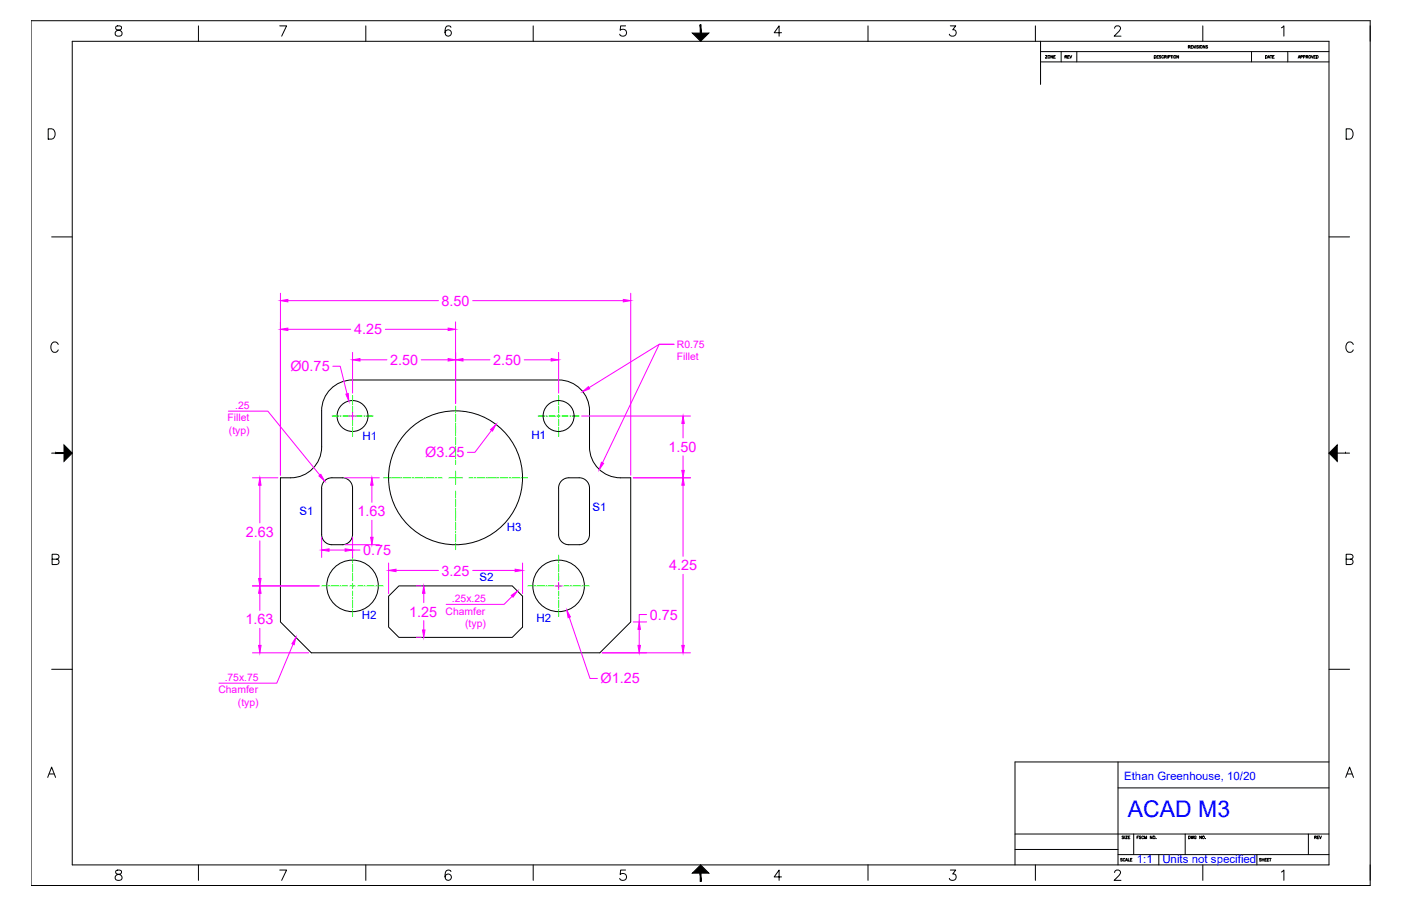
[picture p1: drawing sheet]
<svg xmlns="http://www.w3.org/2000/svg" width="864mm" height="559mm" viewBox="0 0 864 559" stroke-linecap="round" stroke-linejoin="round" font-family="sans-serif">
<!-- layer: 0 -->
<g fill="none" stroke="#000" stroke-width=".62">
<path d="M204 240a19 19 0 0 1 13-6h127a19 19 0 0 1 19 19v23a19 19 0 0 0 19 19h7v89l-19 19h-178l-19-19v-89h6a19 19 0 0 0 19-19v-23a19 19 0 0 1 6-13zM200 297l4-2h7a6 6 0 0 1 6 6v29a6 6 0 0 1-6 6h-6a6 6 0 0 1-7-6v-29l1-2zM346 297l4-2h7a6 6 0 0 1 6 6v29a6 6 0 0 1-6 6h-6a6 6 0 0 1-7-6v-29l1-2zM240 368l6-7h70l6 7v19l-6 6h-70l-6-6z"/>
<circle cx="217" cy="257" r="10"/>
<circle cx="344" cy="257" r="10"/>
<circle cx="281" cy="295" r="41"/>
<circle cx="217" cy="361" r="16"/>
<circle cx="344" cy="361" r="16"/>
</g>
<!-- layer: Center -->
<g fill="none" stroke="#0f0" stroke-width=".62">
<path d="M205 257h4M210 257h.1M211 257h4M216 257h2M217 244v4M217 249v1M217 251v4M217 256v2M217 259v4M219 257h4M224 257h1M226 257h4"/>
<path d="M281 250v3M281 254v1M281 255v5M332 257h4M337 257h.1M338 257h4M343 257h2M344 244v4M344 249v1M344 251v4M344 256v2M344 259v4"/>
<path d="M346 257h4M351 257h1M353 257h4M217 263v1M217 265v4M281 261v1M281 262v5M281 268v1M281 270v4M281 275v1M281 277v5M344 263v1"/>
<path d="M344 265v4M236 295h3M240 295h1M241 295h5M247 295h1M249 295h4M254 295h1M256 295h4M261 295h1M263 295h5M268 295h1M270 295h3"/>
<path d="M277 295h8M281 282v1M281 284v2M281 291v8M289 295h3M292 295h1M294 295h5M300 295h.1M301 295h5M307 295h1M308 295h5M314 295h1"/>
<path d="M315 295h5M321 295h1M323 295h2M281 303v3M281 306v1M281 308v5M281 313v1M281 315v5M281 321h.1M281 322v5M281 328v1M281 329v5"/>
<path d="M281 335v1M281 336v3M217 342v4M217 346v1M217 348v5M217 353v1M217 355v3M217 360v3M344 342v4M344 346v1M344 348v5M344 353v1"/>
<path d="M344 355v3M344 360v3M198 361h4M202 361h1M204 361h5M209 361h1M211 361h3M216 361h3M217 365v3M217 368v1M217 370v5M217 376h.1"/>
<path d="M217 377v3M220 361h4M224 361h1M226 361h5M232 361h.1M233 361h3M325 361h4M329 361h1M331 361h5M336 361h1M338 361h3M343 361h3"/>
<path d="M344 365v3M344 368v1M344 370v5M344 376h.1M344 377v3M348 361h3M351 361h1M353 361h5M359 361h.1M360 361h3"/>
</g>
<!-- layer: Dim -->
<g fill="none" stroke="#f0f" stroke-width=".62">
<path d="M173 181v112M177 185h93M281 199v50M291 185h93M389 181v112M177 203h39M217 217v25M238 203h38M344 217v25M205 226h5l4 17M222 222h17M260 222h16"/>
<path d="M285 222h17M323 222h17M363 239l43-27h9h-9l-35 73M141 254h24l32 39M215 257h5M217 254v5M358 257h68M303 265l-10 14h-5M421 261v9M156 295h15M160 299v24M213 295h21"/>
<path d="M229 299v11M390 295h36M421 281v9M421 299v44M160 334v23M198 331v13M203 339h10M213 336h21M217 331v13M217 339h5M229 321v10M240 347v19"/>
<path d="M244 352h26M291 352h27M322 347v19M344 359v5M421 354v44M156 361h41M160 366v10M257 361h3M261 366v6M316 368l-5 5h-36M342 361h5M399 379h-5v5"/>
<path d="M160 388v10M181 397l-10 24h-36M257 393h3M261 383v6M351 381l13 37h4M390 384h9M394 388v10M156 403h34M371 403h55"/>
</g>
<g fill="#f0f" stroke="#f0f" stroke-width=".62">
<path d="M302 265l4-3-2 4z"/>
<path d="M393 398h2l-1 5z"/>
<path d="M394 384l1 4h-2z"/>
<path d="M420 398h2l-1 5z"/>
<path d="M421 295l1 4h-2z"/>
<path d="M182 393l-1 5-1-1z"/>
<path d="M315 367l4-2-3 3z"/>
<path d="M261 361l1 5h-2z"/>
<path d="M260 389h2l-1 4z"/>
<path d="M198 339l5-1v2z"/>
<path d="M213 338l4 1-4 1z"/>
<path d="M228 331h2l-1 5z"/>
<path d="M229 295l1 4h-2z"/>
<path d="M349 376l3 5h-2z"/>
<path d="M421 257l1 4h-2z"/>
<path d="M420 290h2l-1 5z"/>
<path d="M281 222l4-1v2z"/>
<path d="M340 221l4 1-4 1z"/>
<path d="M276 221l5 1-5 1z"/>
<path d="M217 222l5-1v2z"/>
<path d="M173 185h4v1z"/>
<path d="M384 185h5l-5 1z"/>
<path d="M173 203l4-1v2z"/>
<path d="M276 202l5 1-5 1z"/>
<path d="M213 243h2v4z"/>
<path d="M240 352l4-1v2z"/>
<path d="M318 351l4 1-4 1z"/>
<path d="M160 361l1 5h-2z"/>
<path d="M159 398h2l-1 5z"/>
<path d="M159 357h2l-1 4z"/>
<path d="M160 295l1 4h-2z"/>
<path d="M197 294l1-1 2 4z"/>
<path d="M359 242l4-4v2z"/>
<path d="M371 285l1 1-3 4z"/>
</g>
<!-- layer: Title Block -->
<g fill="none" stroke="#000" stroke-width=".62">
<path d="M19 13h826v533h-826zM72 16a1.3 1.3 0 0 0 0 2l1 1a1.8 1.8 0 0 1 2 1 1.8 1.8 0 0 1-1 2h-2a1.8 1.8 0 0 1-1-2 1.8 1.8 0 0 1 2-1l1-1a1.3 1.3 0 0 0 1-2zM122 16v9M172 16h5l-3 6M225 16v9M278 17a1.8 1.8 0 0 0-2-1 1.8 1.8 0 0 0-1 1 4 4 0 0 0 1 5 2 2 0 0 0 2-1 2 2 0 0 0-2-3 2 2 0 0 0-2 2M329 16v9M386 16h-3l-1 3a2.2 2.2 0 0 1 4 0 2.2 2.2 0 0 1-1 3 2.2 2.2 0 0 1-3-1M432 16v9M535 16v9M586 16h3l-2 2a2.2 2.2 0 0 1 2 4 2.1 2.1 0 0 1-4-1M638 16v9"/>
<path d="M687 17l1-1h1l1 1 1 1-4 4h4M741 16v9M790 17l1-1v6M45 25h774v508h-774zM482 20h-5l3-4v6M641 32h178M641 38h178M641 25v27M654 32v6M664 32v6M711 34l2 1-1 1h-1zM713 35h1"/>
<path d="M714 34h-1v2h1M716 34h-1v2M717 35a.7 .7 0 0 0-1 0 .7 .7 0 0 0 0 1 .7 .7 0 0 0 1 0v-1M718 35h1v-1h-1v2M718 35l1 1M719 34v2M720 35h1v-1h-1v2M722 34h1M722 34v2M723 34v2M727 34v2l-2-2v2M733 29l1-1h-1v2"/>
<path d="M733 29l1 1M734 29h1M735 28h-1v2h1M735 28l1 2 1-2M737 28v2M739 28h-1l1 1h-1M739 28v2M743 28v2l-1-2v2M744 28h-1l1 1h-1M771 32v6M794 32v6M30 79h2a3 3 0 0 1 2 4 3 3 0 0 1-2 3h-2z"/>
<path d="M830 79h2a3 3 0 0 1 2 4 3 3 0 0 1-2 3h-2zM32 146h13M819 146h13M36 212a2.3 2.3 0 0 0-3-1 2.3 2.3 0 0 0-2 2v2a2.3 2.3 0 0 0 2 2 2.3 2.3 0 0 0 3-1M834 212a2.3 2.3 0 0 0-2-1 2.3 2.3 0 0 0-2 2v2a2.3 2.3 0 0 0 2 2 2.3 2.3 0 0 0 2-1M32 279h13M34 279h.1M819 279h13M829 279h.1M32 345h4v-1v-2h-1h-3v6h3a1.7 1.7 0 0 0 1-1 1.7 1.7 0 0 0-1-2M830 345h3l1-1v-2h-1h-3v6h3a1.7 1.7 0 0 0 1-1 1.7 1.7 0 0 0-1-2M32 413h13"/>
<path d="M819 413h13M29 479l3-6 2 6M30 477h3M689 470v63M819 470h-193v63M830 479l2-6 2 6M830 477h3M689 486h130M626 514h193M699 514v13M731 514v13M807 514v13"/>
<path d="M72 537a1.3 1.3 0 0 0 0 2h1a1.8 1.8 0 0 1 2 2 1.8 1.8 0 0 1-1 2h-2a1.8 1.8 0 0 1-1-2 1.8 1.8 0 0 1 2-2h1a1.3 1.3 0 0 0 1-2zM122 533v10M172 537h5l-3 6M225 533v10M278 538a1.8 1.8 0 0 0-2-1 1.8 1.8 0 0 0-1 1 4 4 0 0 0 1 5 2 2 0 0 0 2-2 2 2 0 0 0-2-2 2 2 0 0 0-2 2M329 533v10M386 537h-3l-1 2a2.2 2.2 0 0 1 4 0 2.2 2.2 0 0 1-1 4 2.2 2.2 0 0 1-3-1M432 533v10M535 533v10M586 537h3l-2 2a2.1 2.1 0 0 1 2 3 2.1 2.1 0 0 1-4 0M626 524h63M638 533v10"/>
<path d="M687 538l1-1h1l2 1-1 2-3 3h4M689 527h130M714 527v6M741 533v10M790 538l1-1v6M482 541h-5l3-4v6"/>
<circle cx="724" cy="35" r=".8"/>
<circle cx="740" cy="29" r=".8"/>
</g>
<g fill="#000" stroke="#000" stroke-width=".62">
<path d="M427 20h10l-5 5zM39 274l6 5-6 6zM819 279l5-5v11zM432 533l5 6h-10z"/>
<path d="M432 15v5v-5zM432 15v5z"/>
<path d="M34 279v1l5-1zM34 280l5-1v1z"/>
<path d="M432 539v5zM432 539v5z"/>
</g>
<text font-size="14.2" fill="#00f" x="695" y="504">ACAD M3</text>
<g font-size="8.9" fill="#f0f">
<text x="272" y="189">8.50</text>
<text x="218" y="206">4.25</text>
<text x="241" y="225">2.50</text>
<text x="304" y="225">2.50</text>
<text x="179" y="229">Ø0.75</text>
<text x="412" y="279">1.50</text>
<text x="262" y="282">Ø3.25</text>
<text x="220" y="318">1.63</text>
<text x="152" y="331">2.63</text>
<text x="224" y="342">0.75</text>
<text x="413" y="352">4.25</text>
<text x="272" y="355">3.25</text>
<text x="252" y="380">1.25</text>
<text x="400" y="382">0.75</text>
<text x="151" y="385">1.63</text>
<text x="370" y="422">Ø1.25</text>
</g>
<g font-size="7.1" fill="#00f">
<text x="223" y="272">H1</text>
<text x="328" y="271">H1</text>
<text x="185" y="318">S1</text>
<text x="365" y="315">S1</text>
<text x="313" y="328">H3</text>
<text x="296" y="358">S2</text>
<text x="223" y="382">H2</text>
<text x="331" y="384">H2</text>
<text x="693" y="481">Ethan Greenhouse, 10/20</text>
<text x="701" y="532">1:1</text>
<text x="716" y="532">Units not specified</text>
</g>
<g font-size="6.4" fill="#f0f">
<text x="417" y="215">R0.75</text>
<text x="417" y="222">Fillet</text>
<text x="145" y="252">.25</text>
<text x="140" y="260">Fillet</text>
<text x="141" y="268">(typ)</text>
<text x="279" y="371">.25x.25</text>
<text x="275" y="379">Chamfer</text>
<text x="287" y="387">(typ)</text>
<text x="138" y="420">.75x.75</text>
<text x="135" y="428">Chamfer</text>
<text x="147" y="435">(typ)</text>
</g>
<g font-size="4.9">
<text x="691" y="519">SIZE</text>
<text x="700" y="519">FSCM NO.</text>
<text x="732" y="519">DWG NO.</text>
<text x="810" y="519">REV</text>
<text x="690" y="532">SCALE</text>
<text x="775" y="532">SHEET</text>
</g>
<g font-size="4.4">
<text x="643" y="37">ZONE</text>
<text x="655" y="37">REV</text>
<text x="779" y="37">DATE</text>
<text x="799" y="37">APPROVED</text>
</g>
</svg>
